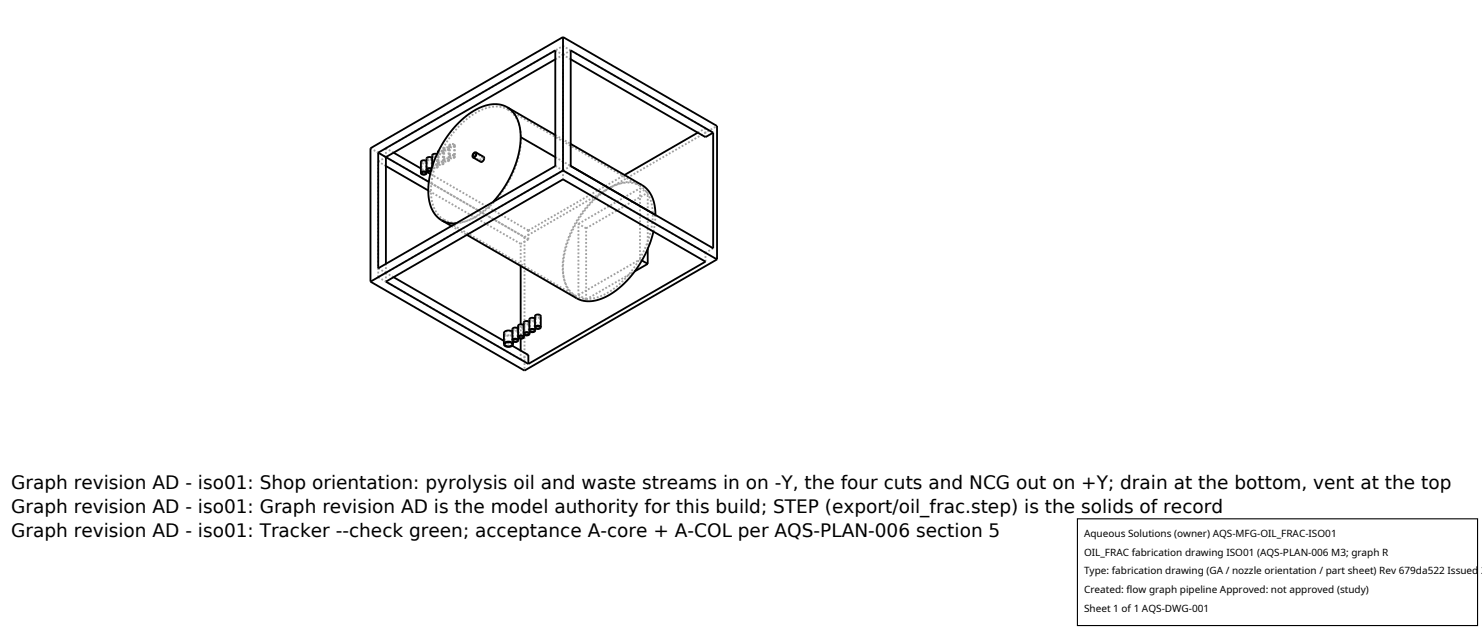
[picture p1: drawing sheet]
<svg xmlns="http://www.w3.org/2000/svg" width="212mm" height="90mm" viewBox="0 0 212 90" stroke-linecap="round" stroke-linejoin="round" font-family="sans-serif">
<g fill="none" stroke="#a0a0a0" stroke-width=".26" stroke-dasharray=".3 .3" stroke-linecap="butt">
<path d="M72.5 15.6l.8 .7 .6 .9 .4 1.2 .1 1.4M72.5 15.6l18.8 10.9M74.4 19.8l-.2 2.2-.8 2.4-1.2 2.3-1.7 2.2-1.7 1.5-1 .6-1 .5-.9 .2-.9 .1-.8-.1-.8-.3M79.3 8.5l1.1-.7M79.3 7.2l1.1 .6M79.3 19.3l2.2 1.3M80.4 6.6v1.2M80.4 7.8l1.1-.6M81.5 8.5l-1.1-.7M99.7 18.9l1.1-.6M100.8 18.3l-20.4-11.7M100.8 19.6v-1.3"/>
<path d="M52.9 21.2l22 12.7M54 39.6l20.4 11.7M54 39.6v-16.5M54 23.1l1.1-.7M54 39.6l1.1-.7M54 38.3l1.1 .6M55.1 23.7l-1.1-.6M55.1 21.2l25.3-14.6M55.1 38.9v-1.2M55.1 38.9l25.3-14.6M55.1 38.9v1.3M55.1 21.2v1.2"/>
<path d="M56.2 21.8l-1.1-.6M56.2 39.6l-1.1-.7M60.2 23.1l.2-.1h.3M60.2 23.1v1.6M60.7 23l.1 .1M60.8 23.1l-.3 .2-.3-.2M60.8 23.1v1.6M60.9 23v.1M60.9 24.5l-.8-.4M60.9 23.1l-.1 .2-.3 .1-.3-.1-.1-.2M60.9 23.1v1.2M61 22.7l.2-.2h.3"/>
<path d="M61 22.7v1.5M61.5 22.5l.1 .2M61.6 24.2v.2M61.6 22.7l-.2 .1-.4-.1M61.6 22.7v1.5M61.6 24.1l.1 .1M61.7 22.6v.1M61.7 24.2l-.2 .3M61.7 22.7l-.1 .1-.2 .1-.4-.1-.1-.1M61.7 22.7v1.5M61.8 23.7l.3-.2 .3 .1M61.8 23.8l.2-.2 .4 .1"/>
<path d="M61.8 22.2l.2-.2 .4 .1M61.8 22.2v1.6M62.4 23.7v.1M62.4 22.1v.1M62.4 23.6l.2 .2M62.4 22l.2 .2M62.4 23.8l-.2 .2-.4-.2M62.4 22.2l-.2 .2-.4-.2M62.4 22.2v1.6M62.5 23.3l.3-.2h.4M62.5 21.8v1.5M62.6 23.8l-.2 .2h-.2h-.3l-.2-.2"/>
<path d="M62.6 22.2l-.2 .2h-.2h-.3l-.2-.2M62.6 22.2v1.6M62.6 21.6l.3-.1 .3 .1M62.6 23.3l.2-.2 .4 .1M62.6 21.7l.2-.1h.4M62.6 21.7v1.6M63.2 23.2l.1 .1M63.2 21.6l.1 .1M63.2 23.1l.2 .2M63.2 21.6l.2 .1M63.3 23.3l-.3 .2-.4-.2M63.3 21.7l-.3 .2-.4-.2"/>
<path d="M63.3 21.7v1.6M63.3 22.8l.3-.2 .4 .1M63.3 21.3l.3-.3 .4 .1M63.3 21.3v1.5M63.4 23.3l-.1 .2-.3 .1-.3-.1-.2-.2M63.4 21.7l-.1 .2-.3 .1-.3-.1-.2-.2M63.4 21.7v1.6M63.4 31.4l-.8-.7-.6-1-.3-1.2-.1-1.3 .1-1.5 .4-1.7 .6-1.6 .8-1.6 1-1.6 1.1-1.2 1.1-1 1.3-.9 1.2-.6 1.2-.3 1.2 .1 .9 .3M63.4 31.4l18.8 10.9M63.4 22.8l.2-.1h.4M63.4 21.3l.2-.2h.4M63.4 21.3v1.5"/>
<path d="M64 22.7l.1 .1M64 21.1l.1 .2M64 22.7l.2 .1M64 21.1l.2 .2M64.1 22.8l-.3 .2-.4-.2M64.1 21.3l-.3 .1-.4-.1M64.1 21.3v1.5M64.1 22.4l.3-.2h.4M64.1 20.8l.3-.2h.4M64.1 20.8v1.6M64.2 22.8l-.2 .2-.2 .1-.3-.1-.2-.2M64.2 21.3l-.2 .1-.2 .1-.3-.1-.2-.1"/>
<path d="M64.2 21.3v1.5M64.2 22.4l.2-.2 .4 .1M64.2 20.8l.2-.2 .4 .1M64.2 20.8v1.6M64.5 32.3l2.2 1.2M64.8 22.3l.1 .1M64.8 20.7l.1 .1M64.8 22.2l.2 .2M64.8 20.6l.2 .2M64.9 22.4l-.3 .2-.4-.2M64.9 20.8l-.3 .2-.4-.2M64.9 20.8v1.6"/>
<path d="M65 22.4l-.1 .1-.3 .1h-.3l-.2-.2M65 20.8l-.1 .1-.3 .1h-.3l-.2-.2M65 20.8v1.6M65.1 31.9l1.4-.3 1.3-.6 1.3-.9 1.3-1.2M67.6 22.4l1.1 .6M67.9 21.9l1.1 .6M68.7 23l.2-.1 .2-.3M69 22.5l-.3 .2v.3M69.1 22.4h-.3l-.2 .3v.2l.1 .2M69.1 22.6l-.1-.1M74.4 34.8l-13.2-7.6M74.4 38v-3.2"/>
<path d="M74.9 33.9v19M74.9 33.9l27.5-15.9M75.5 32.9l-14.1-8.1M75.5 32.9l13.7-7.9M75.5 34.2l-14.3-8.2M75.5 34.2l-1.1 .6M75.5 34.2v-1.3M79.3 23.7l1.1 .6M79.3 22.4l2.2 1.3M80.4 24.3v1.3M80.4 24.3v-16.5M80.4 24.3l1.1-.6"/>
<path d="M82.6 32l8.8-5.1M83.7 32.6l8.8-5.1M83.7 32.6l-1.1-.6M91.3 26.5l.8 .7 .7 .9 .3 1.2 .1 1.4M91.4 37v-10.1M91.7 37.2l-.3-.2M91.7 26.4l-1-.3-1.1-.1-1.2 .3-1.3 .6-1.3 .8-1.3 1.2-1.2 1.4-1 1.6-.8 1.6-.6 1.6-.4 1.7-.1 1.6 .1 1.3 .4 1.3 .6 .9 .8 .7M92.5 35.5v-8M92.5 27.5l-1.1-.6M93.2 30.7l-.2 2.2-.9 2.5-1.2 2.3-1.6 2-1.7 1.6-1 .6-1 .5-.9 .2-.9 .1-.8-.1-.8-.3M93.3 33.1l.3-2.4M100.8 37.4v-1.3"/>
<path d="M100.8 36.1l-20.4-11.8M101.9 35.5l-1.1 .6M72 47.6l.2 .2 .4 .1 .5-.1 .2-.2M72.1 47.6l.2 .2 .3 .1 .4-.1 .2-.2M72.1 49.2v-1.6M73 47.4l-.6-.1-.3 .3M73.2 47.6l-.2-.2M73.2 49.2v-1.6M73.2 49.4l-1.2-.7M73.2 47l.1 .2h.3h.3l.1-.2M73.3 47.6l-.1-.2M73.3 48.7v-1.1"/>
<path d="M73.3 47l.3 .2 .3-.2M73.3 48.6v-1.6M73.8 46.9l-.3-.1-.2 .2M73.9 47l-.1-.1M73.9 48.6v-1.6M74 46.5l.1 .2 .3 .1 .3-.1 .1-.2M74 47v-.1M74 48.2v-1.2M74.1 46.5l.3 .2 .3-.2M74.1 48.1v-1.6M74.4 51.3v-1.2M74.4 48.4v-2.1"/>
<path d="M74.6 46.4h-.3l-.2 .1M74.7 46.5l-.1-.1M74.7 48.1v-1.6M74.8 46.1l.1 .1 .3 .1 .3-.1 .1-.1M74.8 47.7v-1.2M74.9 46.1l.3 .2 .3-.2M74.9 47.7v-1.6M75.4 46l-.3-.1-.2 .2M75.5 50.7l-1.1 .6M75.5 46.1l-.1-.1M75.5 47.7v-1.6M75.6 45.6l.1 .2 .3 .1 .3-.1 .1-.2"/>
<path d="M75.6 46.1v-.1M75.6 47.3v-1.2M75.7 45.6l.3 .2 .3-.2M75.7 47.2v-1.6M76.2 45.5l-.3-.1-.2 .2M76.3 45.6l-.1-.1M76.3 47.2v-1.6M76.4 45.1l.1 .2 .3 .1 .3-.1 .1-.2M76.4 45.6v-.1M76.4 46.8v-1.2M76.5 45.1l.3 .2 .3-.2M76.5 46.7v-1.6"/>
<path d="M77 45h-.3l-.2 .1M77.1 45.1l-.1-.1M77.1 46.7v-1.6M82.2 42.3l-.8-.7-.6-1-.3-1.2-.1-1.4 .1-1.4 .4-1.8 .6-1.6 .8-1.5 .9-1.5 1.2-1.3 1.1-1.1 1.3-.9 1.3-.6 1.2-.2h1.1l.9 .4M82.6 42.1v-10.1M82.6 42.1l8.8-5.1M83.7 42.8v-10.2M83.7 42.8l7-4.1M83.7 42.8l-1.1-.7"/>
</g>
<g fill="none" stroke="#000" stroke-width=".26">
<path d="M72.4 15.3l.9 .7 .6 1 .3 1.2 .2 1.4M72.4 15.3l-.9-.4h-1.2l-1.2 .2-1.3 .6-1.3 1-1.2 1.1-1.1 1.3-1.1 1.5-.8 1.7-.6 1.6-.4 1.5-.1 1.7 .1 1.5 .4 1.2 .6 1 .8 .7M72.4 15.3l6.9 4M74.4 19.6l-.3 2.3-.8 2.4-1.3 2.5-1.6 2.1M74.4 19.6l4.9 2.8M79.3 8.5l-24.2 13.9v15.3M80.4 5.3l-27.5 15.9v19M80.4 5.3l22 12.7v19M80.4 5.3v19M81.5 8.5l19.3 11.1 1.1-.7M99.7 18.9l-10.5 6.1M101.9 18.9v16.6l-20.4-11.8"/>
<path d="M101.9 18.9l-20.4-11.7v16.5M54 21.8l25.3-14.6v16.5l-25.3 14.6zM54 21.8l7.2 4.2M55.1 23.7l6.1 3.5M56.2 21.8l3.9 2.3M56.2 39.6l15.8 9.1M60.1 24.7l.1-.2h.3h.3l.1 .2M60.1 24.7l.1 .2h.3h.3l.1-.2M60.3 24.6l.3-.1 .2 .2-.1 .2h-.3l-.2-.1zM60.9 23l-.4-.1-.4 .2v1.6M60.9 24.2l.2 .3h.4M60.9 24.5l.5 .3"/>
<path d="M60.9 24.3v.4M61.6 24.2l-.3-.1-.3 .1 .2 .2h.4M61.6 24.1l-.4-.1-.3 .2M61.7 23.8h.1M61.7 22.6l-.4-.2-.4 .2v1.6M61.8 23.7l-.1 .1M62.4 22h-.4l-.3 .1v1.7M62.6 21.6l-.1 .2M63.1 31.5l1 .3 1 .1M63.1 31.5l1.4 .8M67.7 21.9l.2-.1 .1 .2-.1 .3-.2 .1-.2-.2zM68 21.8l1.1 .6v.5l-.4 .2-1.1-.6"/>
<path d="M68 21.8l.1 .2-.1 .3-.2 .2h-.2M68 21.8h-.2l-.2 .2-.1 .3 .1 .2M74.4 38v8.3M80.4 24.3l-27.5 15.9M80.4 24.3l22 12.7M81.5 20.6l10.6 6.1 .7 .7 .4 1 .3 1.2 .1 1.1-12.1-7M91.7 37.2l.8 .5M92.5 37.7l-1.8 1M92.5 35.5v2.2M93.3 33.1l-.5 1.7-.9 2-1 1.6-1.3 1.6-1.3 1.2-1.4 1-1.4 .6-1.4 .2-.8-.1-.9-.3-15.7-9.1M102.4 37l-27.5 15.9-22-12.7M55.1 40.2l25.3-14.6 20.4 11.8-25.3 14.6z"/>
<path d="M72 49.2l.1-.3 .5-.1 .5 .1 .2 .3M72 49.2l.2 .2 .4 .1 .5-.1 .2-.2M72.2 49l.2-.1h.4l.3 .1v.2l-.2 .2h-.5l-.3-.1zM73.2 49.4l2.3 1.3v1.3M73.2 47.4l-.6-.2-.6 .2v1.8M73.2 48.6l.1-.2h.3h.3l.1 .2M73.2 48.6l.1 .2h.3h.3l.1-.2M73.3 48.7v.5M73.3 48.5l.4-.1 .2 .2-.4 .2-.2-.1zM74 46.9l-.4-.1-.4 .1v1.7M74 48.1l.1-.1 .3-.1 .3 .1 .1 .1M74 48.1l.1 .2 .3 .1 .3-.1 .1-.2"/>
<path d="M74 48.2v.4M74.1 48h.4l.2 .1-.1 .2h-.3l-.2-.1zM74.4 48.4v1.7M74.8 47.7l.1-.2 .3-.1 .3 .1 .1 .2M74.8 47.7l.1 .1 .3 .1 .3-.1 .1-.1M74.8 46.5l-.4-.2-.4 .2v1.6M74.8 47.7v.4M74.9 47.6l.4-.1 .2 .2-.4 .1-.2-.1zM75.6 46l-.4-.2-.4 .2v1.7M75.6 47.2l.1-.2h.3h.3l.1 .2M75.6 47.2l.1 .2h.3h.3l.1-.2M75.6 47.3v.4"/>
<path d="M75.8 47.1l.3-.1 .2 .2-.1 .2h-.3l-.2-.2zM76.4 45.5l-.4-.1-.4 .2v1.6M76.4 46.7v-1.6l.4-.2 .3 .1 .1 .1v1.6M76.4 46.7l.1-.1 .3-.1 .3 .1 .1 .1M76.4 46.7l.1 .2 .3 .1 .3-.1 .1-.2M76.4 46.8v.4M76.5 46.7l.4-.1 .2 .2-.4 .1-.2-.1z"/>
</g>
<path d="M153.9 74.1h57.1v15.2h-57.1z" fill="#fff" stroke="#000" stroke-width=".16"/>
<g font-size="2.6">
<text x="1.6" y="69.8">Graph revision AD - iso01: Shop orientation: pyrolysis oil and waste streams in on -Y, the four cuts and NCG out on +Y; drain at the bottom, vent at the top</text>
<text x="1.6" y="73.3">Graph revision AD - iso01: Graph revision AD is the model authority for this build; STEP (export/oil_frac.step) is the solids of record</text>
<text x="1.6" y="76.7">Graph revision AD - iso01: Tracker --check green; acceptance A-core + A-COL per AQS-PLAN-006 section 5</text>
</g>
<g font-size="1.4">
<text x="154.8" y="76.6">Aqueous Solutions (owner) AQS-MFG-OIL_FRAC-ISO01</text>
<text x="154.8" y="79.3">OIL_FRAC fabrication drawing ISO01 (AQS-PLAN-006 M3; graph R</text>
<text x="154.8" y="82">Type: fabrication drawing (GA / nozzle orientation / part sheet) Rev 679da522 Issued 2</text>
<text x="154.8" y="84.7">Created: flow graph pipeline Approved: not approved (study)</text>
<text x="154.8" y="87.4">Sheet 1 of 1 AQS-DWG-001</text>
</g>
</svg>
